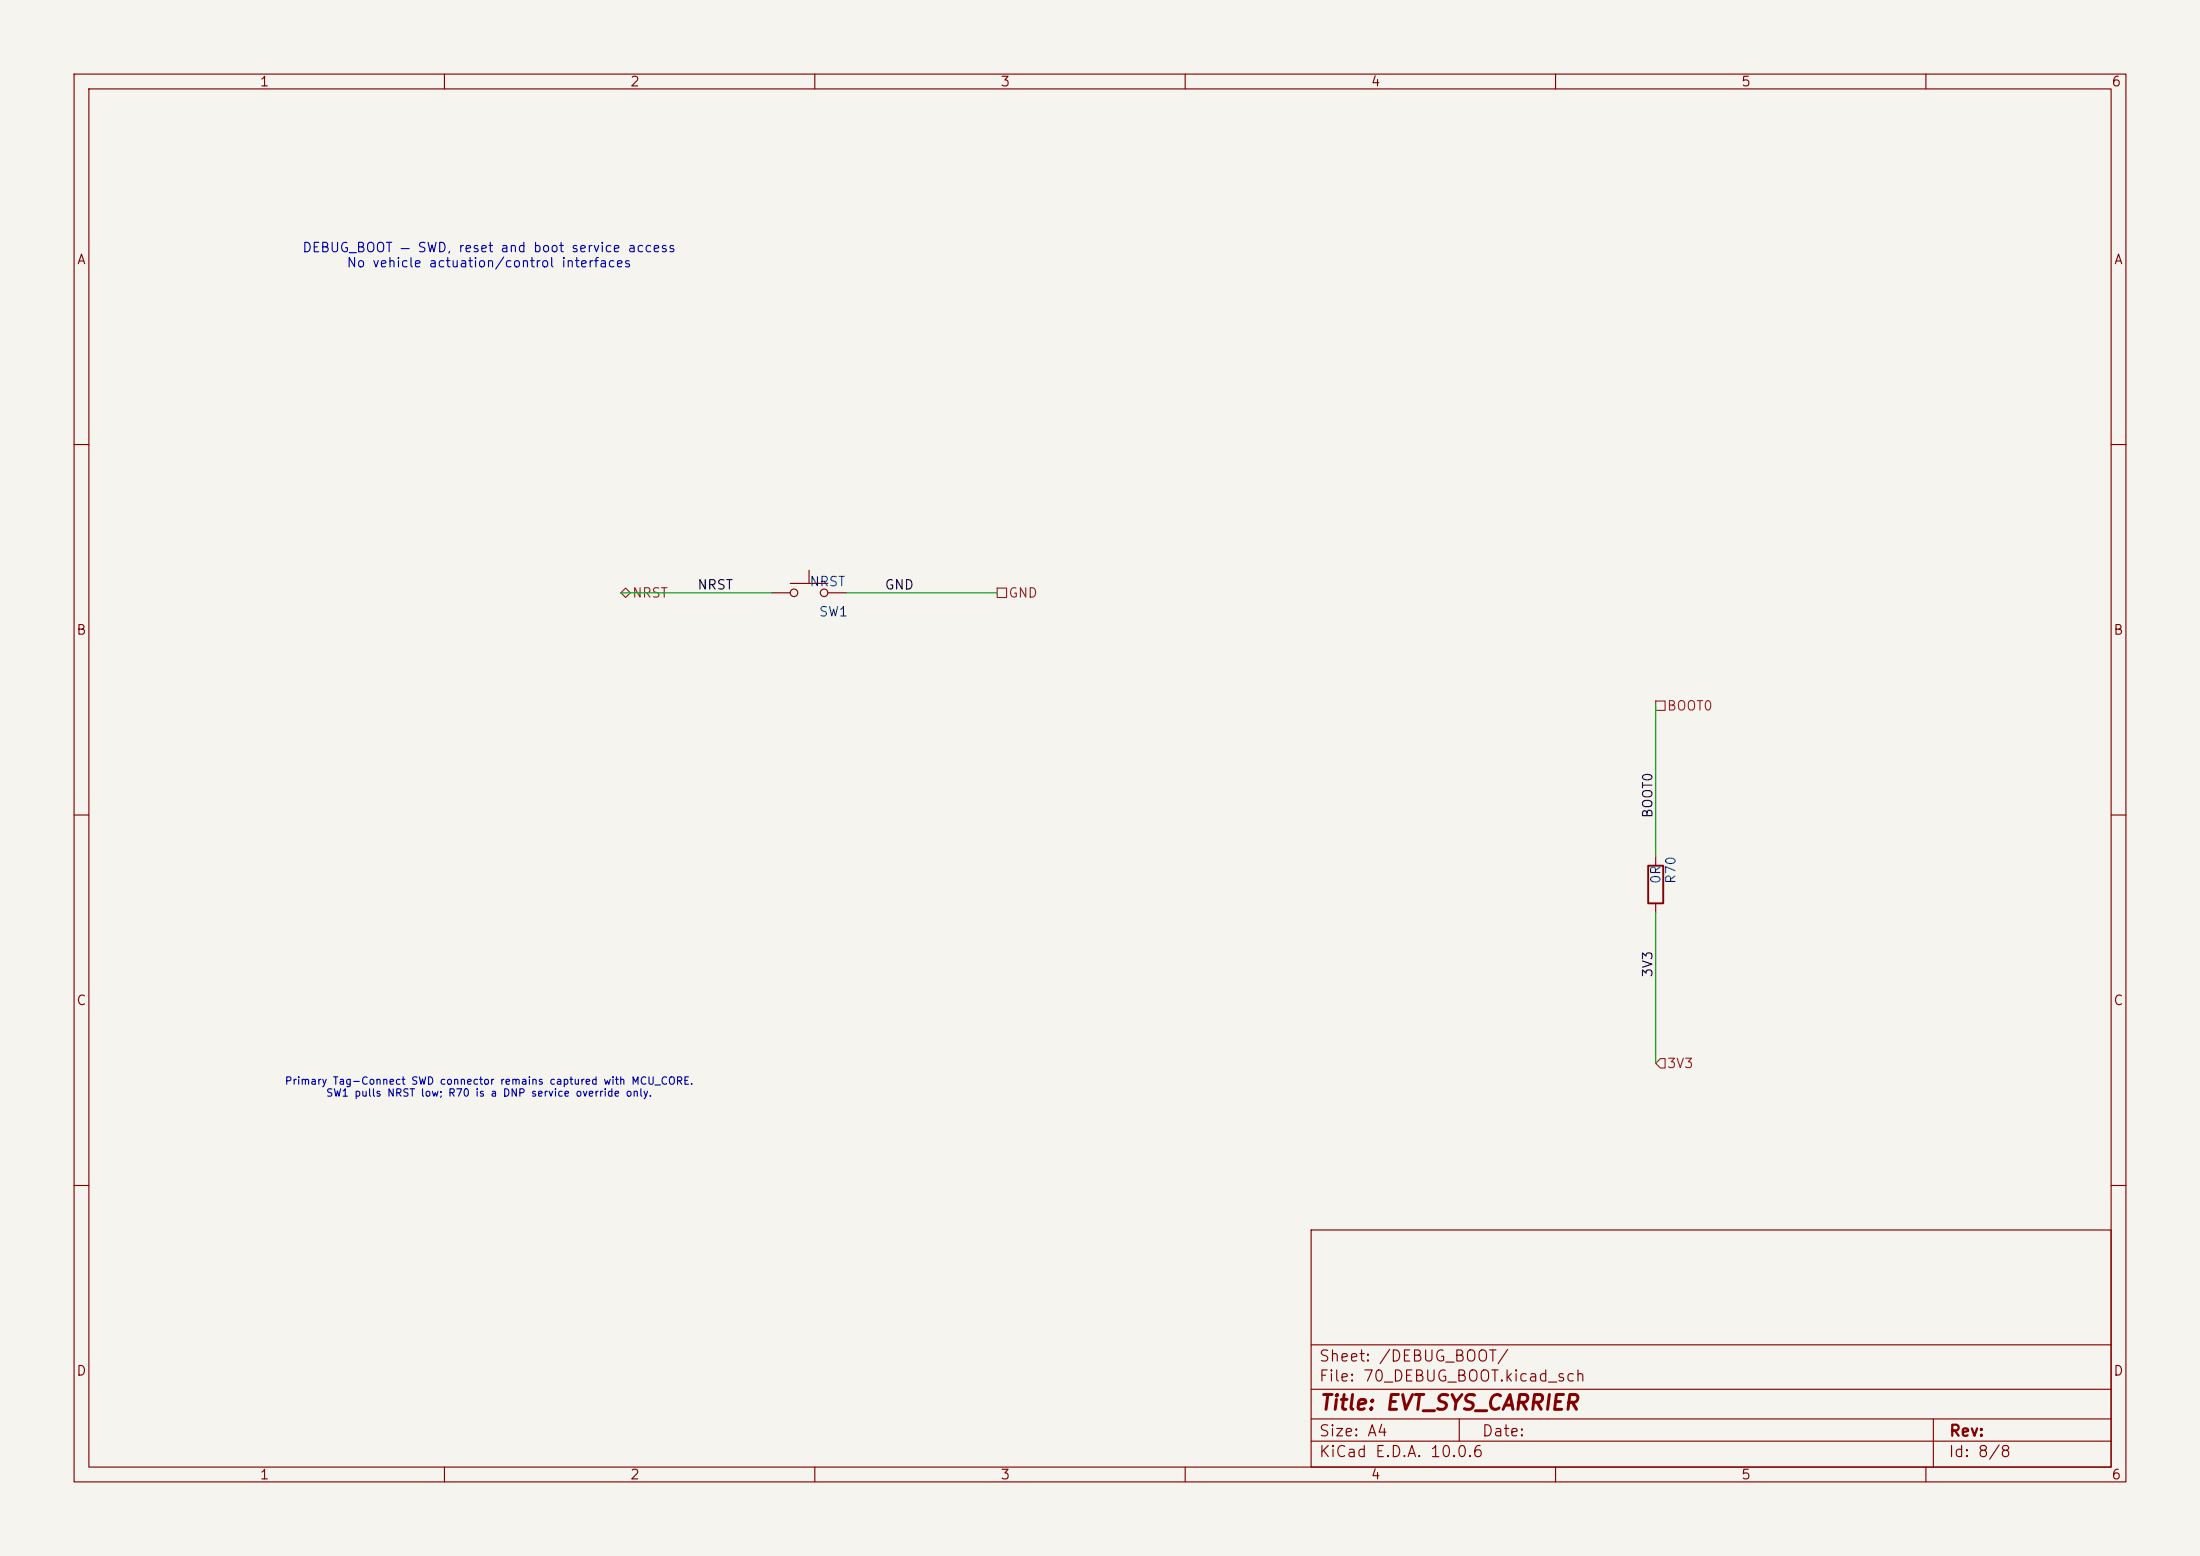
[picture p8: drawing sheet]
<svg xmlns="http://www.w3.org/2000/svg" width="297mm" height="210mm" viewBox="0 0 297 210" stroke-linecap="round" stroke-linejoin="round" font-family="sans-serif">
<path d="M0 0h297v210h-297z" fill="#f5f4ef" stroke="#f5f4ef" stroke-width=".14"/>
<g fill="none" stroke="#840000" stroke-width=".15">
<path d="M10 10h277v190h-277zM12 12h273v186h-273zM60 10v2M110 10v2M160 10v2M210 10v2M260 10v2M10 60h2M106.7 78.7h5.1M109.2 77v1.7M285 60h2M104.1 80h2.6"/>
<path d="M111.8 80h2.5M10 110h2M223.5 115.6v1.2M285 110h2M223.5 121.9v1.3M10 160h2M177 166h108v32h-108zM285 160h2M60 198v2M110 198v2M160 198v2M177 194.5h108"/>
<path d="M177 191.5h108M177 187.5h108M177 181.5h108M197 191.5v3M210 198v2M260 198v2M261 191.5v6.5"/>
<circle cx="107.2" cy="80" r=".51"/>
<circle cx="111.3" cy="80" r=".51"/>
</g>
<path d="M222.5 116.8h2v5.1h-2z" fill="none" stroke="#840000" stroke-width=".25"/>
<path d="M134.6 79.4h1.3v1.2h-1.3zM83.8 80l.7-.6 .6 .6-.6 .6zM223.5 94.6h1.3v1.3h-1.3zM224.2 142.9h.6v1.2h-.6l-.7-.6z" fill="none" stroke="#725600" stroke-width=".15"/>
<path d="M83.8 80h20.3M114.3 80h20.3M223.5 95.3v20.3M223.5 123.2v20.3" fill="none" stroke="#009600" stroke-width=".15"/>
<text font-size="2" fill="#840000" x="178" y="190.8">Title: EVT_SYS_CARRIER</text>
<g font-size="1.5" fill="#840000">
<text x="178" y="184.1">Sheet: /DEBUG_BOOT/</text>
<text x="178" y="186.8">File: 70_DEBUG_BOOT.kicad_sch</text>
<text x="178" y="197">KiCad E.D.A. 10.0.6</text>
<text x="178" y="194.2">Size: A4</text>
<text x="200" y="194.2">Date:</text>
<text x="263" y="197">Id: 8/8</text>
<text x="263" y="194.2">Rev:</text>
</g>
<g font-size="1.3" fill="#840000">
<text x="35" y="12">1</text>
<text x="85" y="12">2</text>
<text x="135" y="12">3</text>
<text x="185" y="12">4</text>
<text x="235" y="12">5</text>
<text x="285" y="12">6</text>
<text x="10.3" y="36">A</text>
<text x="285.3" y="36">A</text>
<text x="10.2" y="86">B</text>
<text x="285.2" y="86">B</text>
<text x="10.2" y="136">C</text>
<text x="285.2" y="136">C</text>
<text x="10.2" y="186">D</text>
<text x="285.2" y="186">D</text>
<text x="35" y="200">1</text>
<text x="85" y="200">2</text>
<text x="135" y="200">3</text>
<text x="185" y="200">4</text>
<text x="235" y="200">5</text>
<text x="285" y="200">6</text>
</g>
<g font-size="1.3" fill="#0000c2">
<text x="40.7" y="34.4">DEBUG_BOOT — SWD, reset and boot service access</text>
<text x="46.7" y="36.4">No vehicle actuation/control interfaces</text>
</g>
<g font-size="1.3" fill="#725600">
<text x="85.3" y="81">NRST</text>
<text x="136.1" y="81">GND</text>
<text x="225" y="96.2">BOOT0</text>
<text x="225" y="144.5">3V3</text>
</g>
<g font-size="1.3" fill="#0f0f0f">
<text x="94.1" y="79.9">NRST</text>
<text x="119.4" y="79.9">GND</text>
<text x="223.4" y="110.5" transform="rotate(-90 223.4 110.5)">BOOT0</text>
<text x="223.4" y="132" transform="rotate(-90 223.4 132)">3V3</text>
</g>
<g font-size="1.3" fill="#006464">
<text x="109.2" y="79.4">NRST</text>
<text x="110.5" y="83.5">SW1</text>
<text x="224.5" y="119.4" transform="rotate(-90 224.5 119.4)">0R</text>
<text x="226.5" y="119.4" transform="rotate(-90 226.5 119.4)">R70</text>
</g>
<g font-size="1" fill="#0000c2">
<text x="38.4" y="146.6">Primary Tag-Connect SWD connector remains captured with MCU_CORE.</text>
<text x="43.9" y="148.3">SW1 pulls NRST low; R70 is a DNP service override only.</text>
</g>
</svg>
